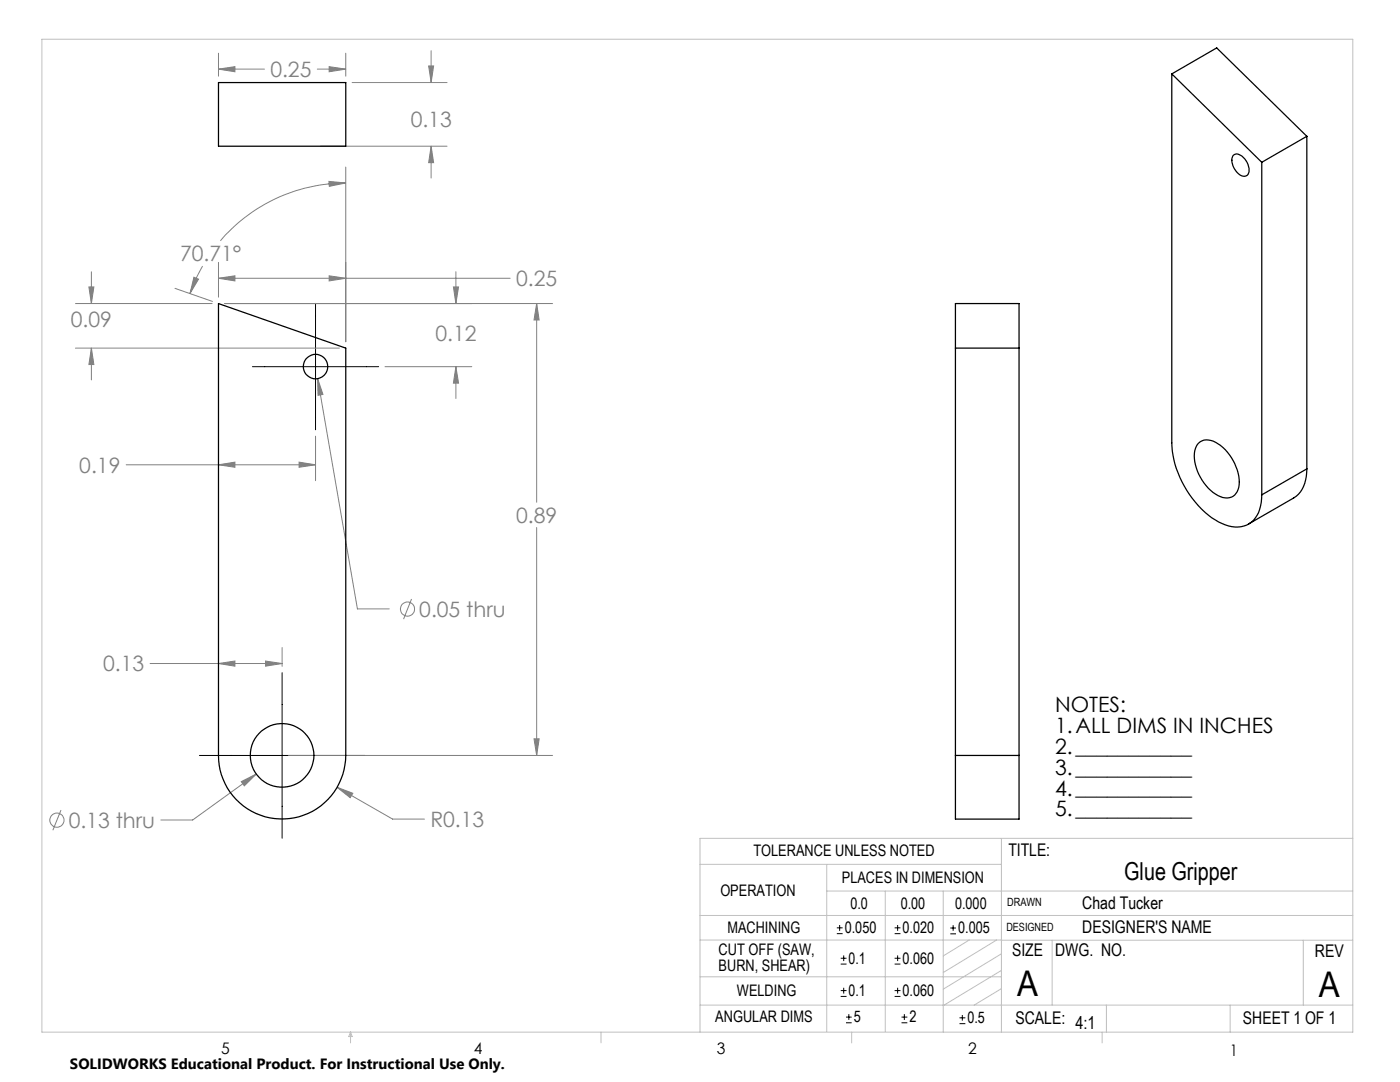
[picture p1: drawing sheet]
<svg xmlns="http://www.w3.org/2000/svg" width="279mm" height="216mm" viewBox="0 0 279 216" stroke-linecap="round" stroke-linejoin="round" font-family="sans-serif">
<g fill="none" stroke="#808080" stroke-width=".2">
<path d="M43.6 13.8l3.3-.5v1zM43.6 10.6v4.6M43.6 13.8h9.2M63.3 13.8h5.7M65.7 13.3l3.3 .5-3.3 .5zM69 10.6v4.6M70.3 16.5h18.9M85.5 13.2h1l-.5 3.3zM86 10.1v6.4M63.9 29.2h25.3M65.7 36.2l3.3 .3-3.3 .7zM69 36.5a32.9 32.9 0 0 0-25 11.5"/>
<path d="M69 33.3v34.9M86 29.2l.5 3.3h-1zM86 29.2v6.3M17.7 57.3h1l-.5 3.3zM18.2 54.2v6.4M34.9 57.5l7.5 2.6M38.7 55.3l.9 .4-1.7 2.9zM40.4 53.1l-1.7 3.3-.8 2.2M43.6 55.5l3.3-.5v1.1zM43.6 52.4v6.9M43.6 55.5h58.2M65.7 55l3.3 .5-3.3 .6z"/>
<path d="M90.5 57.3h1l-.5 3.3zM91 54.2v6.4M15.1 60.6h27.2M15.1 69.5h52.6M18.2 69.5l.5 3.2h-1zM18.2 69.5v6.3M44.9 60.6h65.4M63.4 75.6l1.1 3.1-1 .2zM63.4 75.6l7.9 45.9h6.4M76.8 73.2h17.4M91 73.2l.5 3.2h-1zM91 73.2v6.3"/>
<path d="M107.1 60.6l.5 3.3h-1zM107.1 60.6v39.6M25.2 92.7h37.8M43.6 92.7l3.3-.5v1zM59.7 92.2l3.3 .5-3.3 .5zM63 87v8.9M82.1 119.5l-1.6 4M107.1 105.3v45.4M30 132.4h26.3M43.6 132.4l3.3-.5v1zM53 131.9l3.3 .5-3.3 .5zM56.3 129.2v3.8"/>
<path d="M48.2 156l3-1.6-2.4 2.4zM51.2 154.4l-12.7 9.2h-6.4M57.6 150.7h52.7M67.3 157.1l3.1 1.2-.5 .9zM67.3 157.1l11.1 6.3h6.3M106.6 147.4h1l-.5 3.3zM12.2 161.6l-1.7 4.1"/>
<circle cx="81.3" cy="121.5" r="1.4"/>
<circle cx="11.4" cy="163.7" r="1.41"/>
</g>
<g fill="none" stroke="#000" stroke-width=".2">
<path d="M50.4 73.2h25.2M63 60.5v25.3M56.3 134.2v33.1M39.8 150.7h33M167 186.3h1.2M167 185.1h1.2M167.6 184.6v1.1M167.8 198.8h1.1M167.8 197.7h1.1M167.8 192.4h1.1M167.8 191.2h1.1M168.4 190.6v1.2"/>
<path d="M168.4 197.1v1.2M178.5 198.8h1.2M178.5 197.7h1.2M178.5 192.4h1.2M178.5 191.2h1.2M178.5 186.3h1.2M178.5 185.1h1.2M179.1 184.6v1.1M179.1 190.6v1.2M179.1 197.1v1.2M189.7 185.2h1.1M189.7 186.3h1.1"/>
<path d="M190.2 184.6v1.1M168.8 204.1h1.2M168.8 203h1.2M169.4 202.4v1.1M179.9 204.1h1.2M179.9 203h1.2M180.5 202.4v1.1M191.5 204.3h1.2M191.5 203.1h1.2M192.1 202.5v1.2"/>
</g>
<g fill="none" stroke="#c0c0c0" stroke-width=".2">
<path d="M8.4 7.8h261.6v198.2h-261.6zM139.7 172.5h60.1M165 177.8h105M165 172.5v33.3M176.7 177.8v28M188.2 177.8v28.2M199.8 167.3v38.7M270 167.3h-130.3v38.7M139.7 182.7h130.3M139.7 187.6h60.2M139.7 194.9h60.1M193.4 187.6l-5.2 3.1"/>
<path d="M198.9 187.6l-10.7 6.5M199.8 187.6h70.2M199.8 197.3l-5.4 3.3M199.8 193.6l-11.6 7.1M199.8 190.3l-11.6 7.1M210 187.6v13M260.1 187.6v13M70 206v2.1M70 206l.3 .8h-.7zM119.9 206v2.1M139.7 200.6h130.3M170 206v2.1"/>
<path d="M220 206v2.1M220.8 200.6v5.4M245.5 200.6v5.4"/>
</g>
<path d="M43.6 55.5l3.3-.5v1.1zM65.7 55l3.3 .5-3.3 .6zM43.6 132.4l3.3-.5v1zM53 131.9l3.3 .5-3.3 .5zM43.6 92.7l3.3-.5v1zM59.7 92.2l3.3 .5-3.3 .5zM17.7 57.3h1l-.5 3.3zM18.2 69.5l.5 3.2h-1zM48.2 156l.6 .8 2.4-2.4zM107.1 60.6l.5 3.3h-1zM106.6 147.4h1l-.5 3.3zM67.3 157.1l2.6 2.1 .5-.9zM65.7 36.2l3.3 .3-3.3 .7zM38.7 55.3l.9 .4-1.7 2.9zM63.4 75.6l.1 3.3 1-.2zM90.5 57.3h1l-.5 3.3zM91 73.2l.5 3.2h-1zM43.6 13.8l3.3-.5v1zM65.7 13.3l3.3 .5-3.3 .5zM85.5 13.2h1l-.5 3.3zM86 29.2l.5 3.3h-1z" fill="#808080"/>
<g fill="none" stroke="#000" stroke-width=".25">
<path d="M43.6 16.5h25.4v12.7h-25.4zM233.9 14.7v73.7a19.8 19.8 0 0 0 9.3 15.7 5.9 5.9 0 0 0 6.6 .1 6.5 6.5 0 0 0 2-5.5M233.9 14.7l17.9 17.7M233.9 14.7l8.9-5.1 18 17.6M246.1 31.1l.1-.2a1.77 1.77 0 0 1 2.2 .8 2.59 2.59 0 0 1 .5 3.3 1.67 1.67 0 0 1-2.2-.8 3.1 3.1 0 0 1-.6-3.1zM251.8 32.4v66.3M260.8 27.2l-9 5.2M260.8 27.2v66.4M43.6 60.6l25.4 8.9v81.2a12.7 12.7 0 0 1-12.7 12.7 12.7 12.7 0 0 1-12.7-12.7zM190.7 69.5h12.7M239.3 88.4a3.3 3.3 0 0 1 4.3 .5 9.6 9.6 0 0 1 3.6 8.3 2.59 2.59 0 0 1-4.1 1.7 9.5 9.5 0 0 1-4.7-9l.4-.9zM260.8 93.6a6.4 6.4 0 0 1-2.6 5.8l-9 5.2"/>
<path d="M260.8 93.6l-9 5.1M190.7 150.7v12.7h12.7v-12.7M190.7 150.7h12.7M190.7 150.7v-90.1h12.7v90.1"/>
<circle cx="63" cy="73.1" r="2.43"/>
<circle cx="56.3" cy="150.7" r="6.4"/>
</g>
<g font-size="7.1">
<text x="203" y="198.7">A</text>
<text x="263.2" y="198.9">A</text>
</g>
<text font-size="4.9" x="224.4" y="175.7">Glue Gripper</text>
<g font-size="4.2" fill="#808080">
<text x="54" y="15.4">0.25</text>
<text x="82" y="25.3">0.13</text>
<text x="35.9" y="52.1">70.71°</text>
<text x="103" y="57.1">0.25</text>
<text x="14.2" y="65.3">0.09</text>
<text x="86.9" y="68.1">0.12</text>
<text x="15.8" y="94.3">0.19</text>
<text x="103" y="104.3">0.89</text>
<text x="83.7" y="123.1">0.05 thru</text>
<text x="20.6" y="134">0.13</text>
<text x="13.7" y="165.2">0.13 thru</text>
<text x="85.9" y="165">R0.13</text>
</g>
<g font-size="4.2">
<text x="210.6" y="142">NOTES:</text>
<text x="210.6" y="146.2">1.ALL DIMS IN INCHES</text>
<text x="210.6" y="150.4">2.___________</text>
<text x="210.6" y="154.6">3.___________</text>
<text x="210.6" y="158.7">4.___________</text>
<text x="210.6" y="162.9">5.___________</text>
</g>
<g font-size="3.5">
<text x="201.2" y="170.7">TITLE:</text>
<text x="216" y="181.4">Chad Tucker</text>
<text x="202" y="190.8">SIZE</text>
<text x="210.6" y="190.8">DWG. NO.</text>
<text x="216" y="186.2">DESIGNER'S NAME</text>
<text x="262.4" y="190.9">REV</text>
<text x="202.7" y="204.4">SCALE:</text>
<text x="214.6" y="205.4">4:1</text>
<text x="248.1" y="204.4">SHEET 1 OF 1</text>
</g>
<g font-size="3.2">
<text x="150.4" y="170.8">TOLERANCE UNLESS NOTED</text>
<text x="143.8" y="178.9">OPERATION</text>
<text x="168" y="176.2">PLACES IN DIMENSION</text>
<text x="169.7" y="181.4">0.0</text>
<text x="179.8" y="181.4">0.00</text>
<text x="190.6" y="181.4">0.000</text>
<text x="143.4" y="190.5">CUT OFF (SAW,</text>
<text x="145.2" y="186.2">MACHINING</text>
<text x="168.6" y="186.2">0.050</text>
<text x="180.1" y="186.2">0.020</text>
<text x="191.2" y="186.2">0.005</text>
<text x="143.4" y="193.7">BURN, SHEAR)</text>
<text x="169.4" y="192.3">0.1</text>
<text x="180.1" y="192.3">0.060</text>
<text x="147.1" y="198.7">WELDING</text>
<text x="169.4" y="198.7">0.1</text>
<text x="180.1" y="198.7">0.060</text>
<text x="142.8" y="204">ANGULAR DIMS</text>
<text x="170.4" y="204">5</text>
<text x="181.5" y="204">2</text>
<text x="193.1" y="204.2">0.5</text>
<text x="44.2" y="210.4">5</text>
<text x="94.6" y="210.3">4</text>
<text x="143.1" y="210.4">3</text>
<text x="193.2" y="210.3">2</text>
<text x="245.4" y="210.6">1</text>
</g>
<text font-size="3" x="14" y="213.3">SOLIDWORKS Educational Product. For Instructional Use Only.</text>
<g font-size="2.3">
<text x="200.8" y="185.7">DESIGNED</text>
<text x="201" y="180.9">DRAWN</text>
</g>
</svg>
